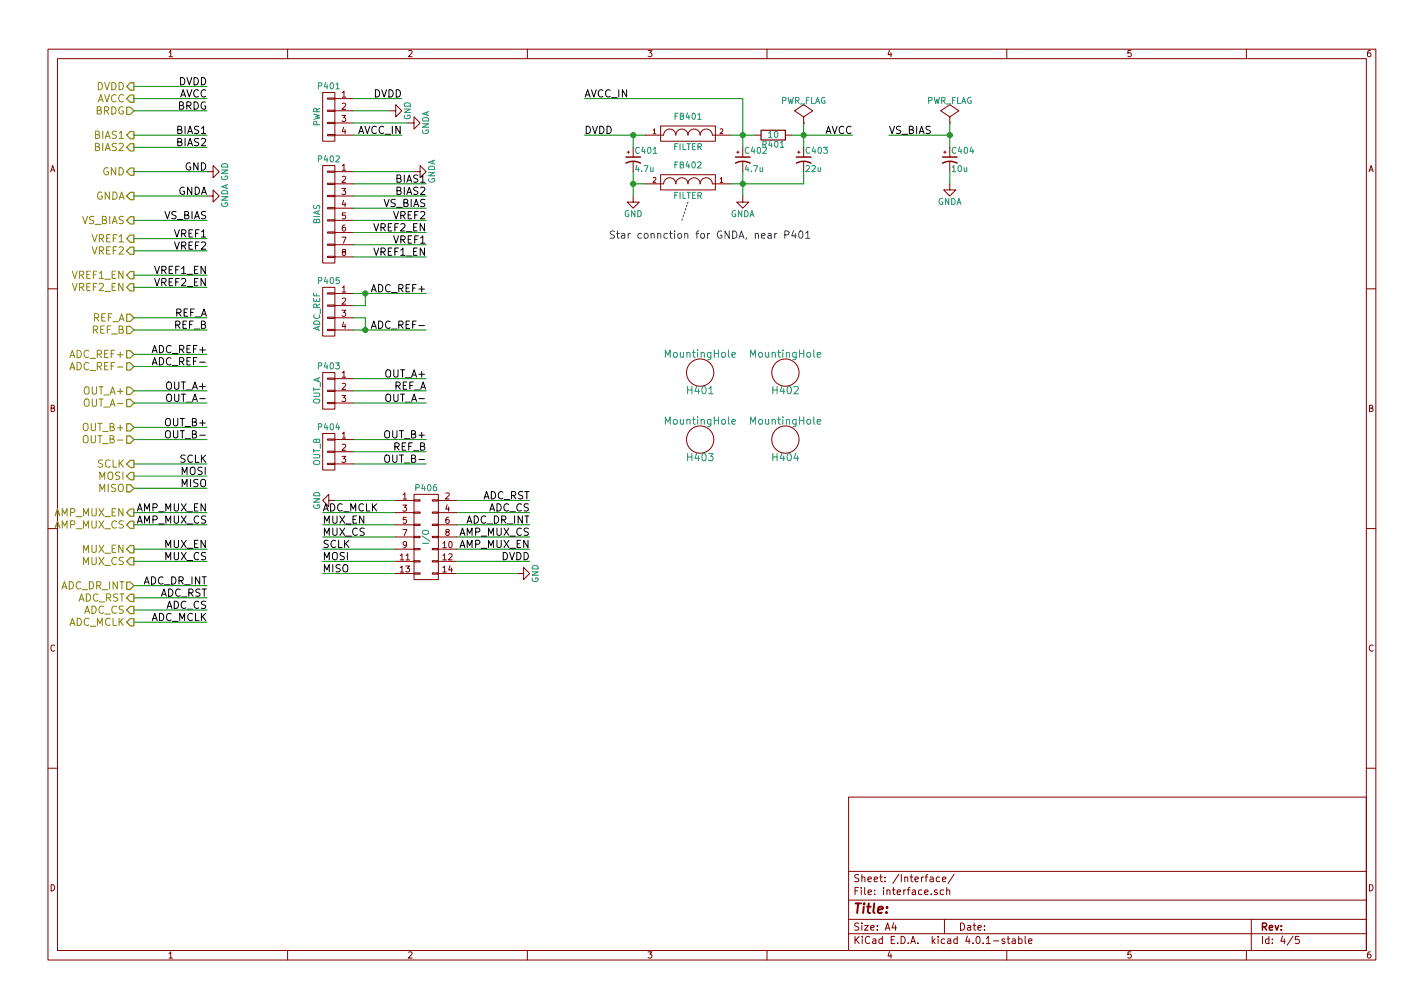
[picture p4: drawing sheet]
EESchema Schematic File Version 2
LIBS:power
LIBS:device
LIBS:transistors
LIBS:conn
LIBS:linear
LIBS:regul
LIBS:74xx
LIBS:cmos4000
LIBS:adc-dac
LIBS:memory
LIBS:xilinx
LIBS:microcontrollers
LIBS:dsp
LIBS:microchip
LIBS:analog_switches
LIBS:motorola
LIBS:texas
LIBS:intel
LIBS:audio
LIBS:interface
LIBS:digital-audio
LIBS:philips
LIBS:display
LIBS:cypress
LIBS:siliconi
LIBS:opto
LIBS:atmel
LIBS:contrib
LIBS:valves
LIBS:analog_devices
LIBS:stm32
LIBS:project
LIBS:maxim
LIBS:rfcom
LIBS:thermistor-measurement-board-cache
EELAYER 25 0
EELAYER END
$Descr A4 11693 8268
encoding utf-8
Sheet 4 5
Title ""
Date ""
Rev ""
Comp ""
Comment1 ""
Comment2 ""
Comment3 ""
Comment4 ""
$EndDescr
Text HLabel 1100 4600 0    60   Output ~ 0
MUX_CS
Text HLabel 1100 4500 0    60   Output ~ 0
MUX_EN
Text HLabel 1100 1100 0    60   Output ~ 0
BIAS1
Text HLabel 1100 1200 0    60   Output ~ 0
BIAS2
Wire Wire Line
	1700 4600 1100 4600
Wire Wire Line
	1700 4500 1100 4500
Wire Wire Line
	1700 1100 1100 1100
Wire Wire Line
	1700 1200 1100 1200
Text Label 1700 1100 2    60   ~ 0
BIAS1
Text Label 1700 1200 2    60   ~ 0
BIAS2
Text Label 1700 4500 2    60   ~ 0
MUX_EN
Text Label 1700 4600 2    60   ~ 0
MUX_CS
Text HLabel 1100 700  0    60   Output ~ 0
DVDD
Text HLabel 1100 800  0    60   Output ~ 0
AVCC
Text HLabel 1100 900  0    60   Input ~ 0
BRDG
Text HLabel 1100 3200 0    60   Input ~ 0
OUT_A+
Text HLabel 1100 3300 0    60   Input ~ 0
OUT_A-
Text HLabel 1100 1600 0    60   Output ~ 0
GNDA
Text HLabel 1100 1400 0    60   Output ~ 0
GND
Wire Wire Line
	1700 700  1100 700 
Text Label 1700 700  2    60   ~ 0
DVDD
Text Label 1700 800  2    60   ~ 0
AVCC
Text Label 1700 900  2    60   ~ 0
BRDG
Text Label 1700 1400 2    60   ~ 0
GND
Text Label 1700 1600 2    60   ~ 0
GNDA
Wire Wire Line
	1700 1600 1100 1600
Wire Wire Line
	1100 1400 1700 1400
Wire Wire Line
	1700 900  1100 900 
Wire Wire Line
	1100 800  1700 800 
$Comp
L GND #PWR035
U 1 1
P 1700 1400
F 0 "#PWR035" H 1700 1150 50  0001 C CNN
F 1 "GND" H 1700 1250 50  0000 C CNN
F 2 "" H 1700 1400 50  0000 C CNN
F 3 "" H 1700 1400 50  0000 C CNN
	1    1700 1400
	0    -1   -1   0   
$EndComp
$Comp
L GNDA #PWR036
U 1 1
P 1700 1600
F 0 "#PWR036" H 1700 1350 50  0001 C CNN
F 1 "GNDA" H 1700 1450 50  0000 C CNN
F 2 "" H 1700 1600 50  0000 C CNN
F 3 "" H 1700 1600 50  0000 C CNN
	1    1700 1600
	0    -1   -1   0   
$EndComp
Text Label 1700 3200 2    60   ~ 0
OUT_A+
Text Label 1700 3300 2    60   ~ 0
OUT_A-
Wire Wire Line
	1100 3300 1700 3300
Wire Wire Line
	1700 3200 1100 3200
Text Label 1700 5000 2    60   ~ 0
ADC_CS
Wire Wire Line
	1700 5000 1100 5000
Wire Wire Line
	1700 3800 1100 3800
Wire Wire Line
	1700 3900 1100 3900
Wire Wire Line
	1700 4000 1100 4000
Text Label 1700 3800 2    60   ~ 0
SCLK
Text Label 1700 4000 2    60   ~ 0
MISO
Text Label 1700 3900 2    60   ~ 0
MOSI
Text Label 1700 4800 2    60   ~ 0
ADC_DR_INT
Wire Wire Line
	1100 4800 1700 4800
Text Label 1700 4900 2    60   ~ 0
ADC_RST
Wire Wire Line
	1700 4900 1100 4900
Text HLabel 1100 5000 0    60   Output ~ 0
ADC_CS
Text HLabel 1100 3800 0    60   Output ~ 0
SCLK
Text HLabel 1100 3900 0    60   Output ~ 0
MOSI
Text HLabel 1100 4000 0    60   Input ~ 0
MISO
Text HLabel 1100 4800 0    60   Input ~ 0
ADC_DR_INT
Text HLabel 1100 4900 0    60   Output ~ 0
ADC_RST
$Comp
L PWR_CONN P401
U 1 1
P 2700 950
F 0 "P401" H 2700 1200 50  0000 C CNN
F 1 "PWR" V 2800 950 50  0000 C CNN
F 2 "Pin_Headers:Pin_Header_Straight_1x04" H 2700 950 50  0001 C CNN
F 3 "" H 2700 950 50  0000 C CNN
	1    2700 950 
	-1   0    0    -1  
$EndComp
$Comp
L GND #PWR037
U 1 1
P 5200 1600
F 0 "#PWR037" H 5200 1350 50  0001 C CNN
F 1 "GND" H 5200 1450 50  0000 C CNN
F 2 "" H 5200 1600 50  0000 C CNN
F 3 "" H 5200 1600 50  0000 C CNN
	1    5200 1600
	-1   0    0    -1  
$EndComp
$Comp
L GNDA #PWR038
U 1 1
P 6100 1600
F 0 "#PWR038" H 6100 1350 50  0001 C CNN
F 1 "GNDA" H 6100 1450 50  0000 C CNN
F 2 "" H 6100 1600 50  0000 C CNN
F 3 "" H 6100 1600 50  0000 C CNN
	1    6100 1600
	-1   0    0    -1  
$EndComp
$Comp
L FILTER FB402
U 1 1
P 5650 1500
F 0 "FB402" H 5650 1650 50  0000 C CNN
F 1 "FILTER" H 5650 1400 50  0000 C CNN
F 2 "Resistors_SMD:R_1210" H 5650 1500 50  0001 C CNN
F 3 "" H 5650 1500 50  0000 C CNN
F 4 "Taiyo Yuden" H 5650 1500 60  0001 C CNN "Manufacturer"
F 5 "FBMH3225HM202NT" H 5650 1500 60  0001 C CNN "MFG part number"
	1    5650 1500
	-1   0    0    -1  
$EndComp
Wire Wire Line
	5300 1500 5200 1500
Wire Wire Line
	6000 1500 6600 1500
Wire Wire Line
	3350 1000 2900 1000
Wire Wire Line
	2900 900  3200 900 
Text Label 3300 800  2    60   ~ 0
DVDD
Text Label 3300 1100 2    60   ~ 0
AVCC_IN
Wire Wire Line
	3300 1100 2900 1100
Wire Wire Line
	3300 800  2900 800 
$Comp
L GNDA #PWR039
U 1 1
P 3400 1400
F 0 "#PWR039" H 3400 1150 50  0001 C CNN
F 1 "GNDA" H 3400 1250 50  0000 C CNN
F 2 "" H 3400 1400 50  0000 C CNN
F 3 "" H 3400 1400 50  0000 C CNN
	1    3400 1400
	0    -1   -1   0   
$EndComp
Wire Wire Line
	3400 1400 2900 1400
Text Label 3500 1500 2    60   ~ 0
BIAS1
Text Label 3500 1600 2    60   ~ 0
BIAS2
Wire Wire Line
	3500 1600 2900 1600
Wire Wire Line
	3500 1500 2900 1500
Wire Wire Line
	2650 4500 3250 4500
Wire Wire Line
	2650 4600 3250 4600
Wire Wire Line
	2650 4700 3250 4700
Text Label 2650 4500 0    60   ~ 0
SCLK
Text Label 2650 4700 0    60   ~ 0
MISO
Text Label 2650 4600 0    60   ~ 0
MOSI
Text Label 3500 3100 2    60   ~ 0
OUT_A+
Text Label 3500 3300 2    60   ~ 0
OUT_A-
Wire Wire Line
	2900 3300 3500 3300
Wire Wire Line
	3500 3100 2900 3100
$Comp
L GND #PWR040
U 1 1
P 2750 4100
F 0 "#PWR040" H 2750 3850 50  0001 C CNN
F 1 "GND" H 2750 3950 50  0000 C CNN
F 2 "" H 2750 4100 50  0000 C CNN
F 3 "" H 2750 4100 50  0000 C CNN
	1    2750 4100
	0    1    -1   0   
$EndComp
Wire Wire Line
	3250 4100 2750 4100
Wire Wire Line
	2650 4400 3250 4400
Text Label 2650 4400 0    60   ~ 0
MUX_CS
Text Label 4350 4200 2    60   ~ 0
ADC_CS
Wire Wire Line
	4350 4200 3750 4200
Wire Wire Line
	2650 4300 3250 4300
Text Label 2650 4300 0    60   ~ 0
MUX_EN
Text Label 4350 4300 2    60   ~ 0
ADC_DR_INT
Wire Wire Line
	3750 4300 4350 4300
Text Label 4350 4100 2    60   ~ 0
ADC_RST
Wire Wire Line
	4350 4100 3750 4100
Text Label 7000 1100 2    60   ~ 0
AVCC
Text Label 4800 1100 0    60   ~ 0
DVDD
Wire Wire Line
	4800 1100 5300 1100
$Comp
L FILTER FB401
U 1 1
P 5650 1100
F 0 "FB401" H 5650 1250 50  0000 C CNN
F 1 "FILTER" H 5650 1000 50  0000 C CNN
F 2 "Resistors_SMD:R_1210" H 5650 1100 50  0001 C CNN
F 3 "" H 5650 1100 50  0000 C CNN
F 4 "Taiyo Yuden" H 5650 1100 60  0001 C CNN "Manufacturer"
F 5 "FBMH3225HM202NT" H 5650 1100 60  0001 C CNN "MFG part number"
	1    5650 1100
	1    0    0    -1  
$EndComp
Wire Wire Line
	5200 1400 5200 1600
Wire Wire Line
	6100 1400 6100 1600
$Comp
L GND #PWR041
U 1 1
P 3200 900
F 0 "#PWR041" H 3200 650 50  0001 C CNN
F 1 "GND" H 3200 750 50  0000 C CNN
F 2 "" H 3200 900 50  0000 C CNN
F 3 "" H 3200 900 50  0000 C CNN
	1    3200 900 
	0    -1   1    0   
$EndComp
$Comp
L GNDA #PWR042
U 1 1
P 3350 1000
F 0 "#PWR042" H 3350 750 50  0001 C CNN
F 1 "GNDA" H 3350 850 50  0000 C CNN
F 2 "" H 3350 1000 50  0000 C CNN
F 3 "" H 3350 1000 50  0000 C CNN
	1    3350 1000
	0    -1   1    0   
$EndComp
$Comp
L CONN_01X08 P402
U 1 1
P 2700 1750
F 0 "P402" H 2700 2200 50  0000 C CNN
F 1 "BIAS" V 2800 1750 50  0000 C CNN
F 2 "Pin_Headers:Pin_Header_Straight_1x08" H 2700 1750 50  0001 C CNN
F 3 "" H 2700 1750 50  0000 C CNN
	1    2700 1750
	-1   0    0    -1  
$EndComp
$Comp
L CP1_Small C402
U 1 1
P 6100 1300
F 0 "C402" H 6110 1370 50  0000 L CNN
F 1 "4.7u" H 6110 1220 50  0000 L CNN
F 2 "Capacitors_SMD:C_1210" H 6100 1300 50  0001 C CNN
F 3 "" H 6100 1300 50  0000 C CNN
	1    6100 1300
	1    0    0    -1  
$EndComp
$Comp
L R R401
U 1 1
P 6350 1100
F 0 "R401" V 6430 1100 50  0000 C CNN
F 1 "10" V 6350 1100 50  0000 C CNN
F 2 "Resistors_SMD:R_1210" V 6280 1100 50  0001 C CNN
F 3 "" H 6350 1100 50  0000 C CNN
	1    6350 1100
	0    1    1    0   
$EndComp
Wire Wire Line
	6500 1100 7000 1100
Wire Wire Line
	6000 1100 6200 1100
Wire Wire Line
	6100 800  6100 1200
Connection ~ 6100 1100
Wire Wire Line
	4800 800  6100 800 
Connection ~ 6100 1500
$Comp
L CP1_Small C403
U 1 1
P 6600 1300
F 0 "C403" H 6610 1370 50  0000 L CNN
F 1 "22u" H 6610 1220 50  0000 L CNN
F 2 "Capacitors_SMD:C_1210" H 6600 1300 50  0001 C CNN
F 3 "" H 6600 1300 50  0000 C CNN
	1    6600 1300
	1    0    0    -1  
$EndComp
Wire Wire Line
	6600 1000 6600 1200
Connection ~ 6600 1100
Wire Wire Line
	6600 1500 6600 1400
Text Label 4800 800  0    60   ~ 0
AVCC_IN
$Comp
L CP1_Small C401
U 1 1
P 5200 1300
F 0 "C401" H 5210 1370 50  0000 L CNN
F 1 "4.7u" H 5210 1220 50  0000 L CNN
F 2 "Capacitors_SMD:C_1210" H 5200 1300 50  0001 C CNN
F 3 "" H 5200 1300 50  0000 C CNN
	1    5200 1300
	1    0    0    -1  
$EndComp
Wire Wire Line
	5200 1100 5200 1200
Connection ~ 5200 1100
Connection ~ 5200 1500
Text Notes 5000 1950 0    60   ~ 0
Star connction for GNDA, near P401
Text HLabel 1100 3500 0    60   Input ~ 0
OUT_B+
Text HLabel 1100 3600 0    60   Input ~ 0
OUT_B-
Text Label 1700 3500 2    60   ~ 0
OUT_B+
Text Label 1700 3600 2    60   ~ 0
OUT_B-
Wire Wire Line
	1100 3600 1700 3600
Wire Wire Line
	1700 3500 1100 3500
Text Label 3500 3600 2    60   ~ 0
OUT_B+
Text Label 3500 3800 2    60   ~ 0
OUT_B-
Wire Wire Line
	2900 3800 3500 3800
Wire Wire Line
	3500 3600 2900 3600
$Comp
L CONN_01X03 P403
U 1 1
P 2700 3200
F 0 "P403" H 2700 3400 50  0000 C CNN
F 1 "OUT_A" V 2800 3200 50  0000 C CNN
F 2 "Pin_Headers:Pin_Header_Straight_1x03" H 2700 3200 50  0001 C CNN
F 3 "" H 2700 3200 50  0000 C CNN
	1    2700 3200
	-1   0    0    -1  
$EndComp
$Comp
L CONN_01X03 P404
U 1 1
P 2700 3700
F 0 "P404" H 2700 3900 50  0000 C CNN
F 1 "OUT_B" V 2800 3700 50  0000 C CNN
F 2 "Pin_Headers:Pin_Header_Straight_1x03" H 2700 3700 50  0001 C CNN
F 3 "" H 2700 3700 50  0000 C CNN
	1    2700 3700
	-1   0    0    -1  
$EndComp
Wire Wire Line
	4350 4400 3750 4400
Text Label 4350 4400 2    60   ~ 0
AMP_MUX_CS
Wire Wire Line
	4350 4500 3750 4500
Text Label 4350 4500 2    60   ~ 0
AMP_MUX_EN
Wire Wire Line
	2650 4200 3250 4200
Text HLabel 1100 4300 0    60   Output ~ 0
AMP_MUX_CS
Text HLabel 1100 4200 0    60   Output ~ 0
AMP_MUX_EN
Wire Wire Line
	1700 4300 1100 4300
Wire Wire Line
	1700 4200 1100 4200
Text Label 1700 4200 2    60   ~ 0
AMP_MUX_EN
Text Label 1700 4300 2    60   ~ 0
AMP_MUX_CS
Wire Notes Line
	5600 1800 5650 1650
Text Label 1700 5100 2    60   ~ 0
ADC_MCLK
Wire Wire Line
	1700 5100 1100 5100
Text HLabel 1100 5100 0    60   Output ~ 0
ADC_MCLK
$Comp
L CONN_02X07 P406
U 1 1
P 3500 4400
F 0 "P406" H 3500 4800 50  0000 C CNN
F 1 "I/O" V 3500 4400 50  0000 C CNN
F 2 "Pin_Headers:Pin_Header_Straight_2x07" H 3500 3200 50  0001 C CNN
F 3 "" H 3500 3200 50  0000 C CNN
	1    3500 4400
	1    0    0    -1  
$EndComp
Text Label 2650 4200 0    60   ~ 0
ADC_MCLK
$Comp
L GND #PWR043
U 1 1
P 4250 4700
F 0 "#PWR043" H 4250 4450 50  0001 C CNN
F 1 "GND" H 4250 4550 50  0000 C CNN
F 2 "" H 4250 4700 50  0000 C CNN
F 3 "" H 4250 4700 50  0000 C CNN
	1    4250 4700
	0    -1   1    0   
$EndComp
Wire Wire Line
	3750 4700 4250 4700
Text Label 4350 4600 2    60   ~ 0
DVDD
Wire Wire Line
	4350 4600 3750 4600
$Comp
L PWR_FLAG #FLG044
U 1 1
P 6600 1000
F 0 "#FLG044" H 6600 1095 50  0001 C CNN
F 1 "PWR_FLAG" H 6600 1180 50  0000 C CNN
F 2 "" H 6600 1000 50  0000 C CNN
F 3 "" H 6600 1000 50  0000 C CNN
	1    6600 1000
	1    0    0    -1  
$EndComp
Text HLabel 1100 2600 0    60   Input ~ 0
REF_A
Text HLabel 1100 2700 0    60   Input ~ 0
REF_B
Text Label 1700 2600 2    60   ~ 0
REF_A
Text Label 1700 2700 2    60   ~ 0
REF_B
Wire Wire Line
	1100 2700 1700 2700
Wire Wire Line
	1700 2600 1100 2600
Text Label 3500 3700 2    60   ~ 0
REF_B
Text Label 3500 3200 2    60   ~ 0
REF_A
Wire Wire Line
	3500 3700 2900 3700
Wire Wire Line
	3500 3200 2900 3200
Text Label 1700 1800 2    60   ~ 0
VS_BIAS
Text Label 1700 1950 2    60   ~ 0
VREF1
Text Label 1700 2050 2    60   ~ 0
VREF2
Text Label 1700 2250 2    60   ~ 0
VREF1_EN
Text Label 1700 2350 2    60   ~ 0
VREF2_EN
Text HLabel 1100 1800 0    60   Output ~ 0
VS_BIAS
Text HLabel 1100 1950 0    60   Output ~ 0
VREF1
Text HLabel 1100 2050 0    60   Output ~ 0
VREF2
Text HLabel 1100 2350 0    60   Output ~ 0
VREF2_EN
Text HLabel 1100 2250 0    60   Output ~ 0
VREF1_EN
Wire Wire Line
	1100 1800 1700 1800
Wire Wire Line
	1700 1950 1100 1950
Wire Wire Line
	1100 2050 1700 2050
Wire Wire Line
	1700 2250 1100 2250
Wire Wire Line
	1100 2350 1700 2350
Text Label 3500 1700 2    60   ~ 0
VS_BIAS
Text Label 3500 2000 2    60   ~ 0
VREF1
Text Label 3500 1800 2    60   ~ 0
VREF2
Text Label 3500 2100 2    60   ~ 0
VREF1_EN
Text Label 3500 1900 2    60   ~ 0
VREF2_EN
Wire Wire Line
	2900 1700 3500 1700
Wire Wire Line
	3500 2000 2900 2000
Wire Wire Line
	2900 1800 3500 1800
Wire Wire Line
	3500 2100 2900 2100
Wire Wire Line
	2900 1900 3500 1900
$Comp
L PWR_FLAG #FLG045
U 1 1
P 7800 1000
F 0 "#FLG045" H 7800 1095 50  0001 C CNN
F 1 "PWR_FLAG" H 7800 1180 50  0000 C CNN
F 2 "" H 7800 1000 50  0000 C CNN
F 3 "" H 7800 1000 50  0000 C CNN
	1    7800 1000
	1    0    0    -1  
$EndComp
Wire Wire Line
	7800 1000 7800 1200
Wire Wire Line
	7800 1100 7300 1100
Text Label 7300 1100 0    60   ~ 0
VS_BIAS
$Comp
L GNDA #PWR046
U 1 1
P 7800 1500
F 0 "#PWR046" H 7800 1250 50  0001 C CNN
F 1 "GNDA" H 7800 1350 50  0000 C CNN
F 2 "" H 7800 1500 50  0000 C CNN
F 3 "" H 7800 1500 50  0000 C CNN
	1    7800 1500
	-1   0    0    -1  
$EndComp
$Comp
L CP1_Small C404
U 1 1
P 7800 1300
F 0 "C404" H 7810 1370 50  0000 L CNN
F 1 "10u" H 7810 1220 50  0000 L CNN
F 2 "Capacitors_SMD:C_1210" H 7800 1300 50  0001 C CNN
F 3 "" H 7800 1300 50  0000 C CNN
	1    7800 1300
	1    0    0    -1  
$EndComp
Connection ~ 7800 1100
Wire Wire Line
	7800 1400 7800 1500
Text HLabel 1100 2900 0    60   Input ~ 0
ADC_REF+
Text HLabel 1100 3000 0    60   Input ~ 0
ADC_REF-
Text Label 1700 2900 2    60   ~ 0
ADC_REF+
Text Label 1700 3000 2    60   ~ 0
ADC_REF-
Wire Wire Line
	1100 3000 1700 3000
Wire Wire Line
	1700 2900 1100 2900
$Comp
L CONN_01X04 P405
U 1 1
P 2700 2550
F 0 "P405" H 2700 2800 50  0000 C CNN
F 1 "ADC_REF" V 2800 2550 50  0000 C CNN
F 2 "Pin_Headers:Pin_Header_Straight_1x04" H 2700 2550 50  0001 C CNN
F 3 "" H 2700 2550 50  0000 C CNN
	1    2700 2550
	-1   0    0    -1  
$EndComp
Text Label 3500 2400 2    60   ~ 0
ADC_REF+
Text Label 3500 2700 2    60   ~ 0
ADC_REF-
Wire Wire Line
	2900 2500 3000 2500
Wire Wire Line
	3000 2500 3000 2400
Connection ~ 3000 2400
Wire Wire Line
	2900 2600 3000 2600
Wire Wire Line
	3000 2600 3000 2700
Connection ~ 3000 2700
Wire Wire Line
	2900 2400 3500 2400
Wire Wire Line
	2900 2700 3500 2700
$Comp
L MountingHole H401
U 1 1
P 5750 3050
F 0 "H401" H 5750 2900 60  0000 C CNN
F 1 "MountingHole" H 5750 3200 60  0000 C CNN
F 2 "MountingHole_2-5mm" H 5750 3050 60  0001 C CNN
F 3 "" H 5750 3050 60  0000 C CNN
	1    5750 3050
	1    0    0    -1  
$EndComp
$Comp
L MountingHole H402
U 1 1
P 6450 3050
F 0 "H402" H 6450 2900 60  0000 C CNN
F 1 "MountingHole" H 6450 3200 60  0000 C CNN
F 2 "MountingHole_2-5mm" H 6450 3050 60  0001 C CNN
F 3 "" H 6450 3050 60  0000 C CNN
	1    6450 3050
	1    0    0    -1  
$EndComp
$Comp
L MountingHole H403
U 1 1
P 5750 3600
F 0 "H403" H 5750 3450 60  0000 C CNN
F 1 "MountingHole" H 5750 3750 60  0000 C CNN
F 2 "MountingHole_2-5mm" H 5750 3600 60  0001 C CNN
F 3 "" H 5750 3600 60  0000 C CNN
	1    5750 3600
	1    0    0    -1  
$EndComp
$Comp
L MountingHole H404
U 1 1
P 6450 3600
F 0 "H404" H 6450 3450 60  0000 C CNN
F 1 "MountingHole" H 6450 3750 60  0000 C CNN
F 2 "MountingHole_2-5mm" H 6450 3600 60  0001 C CNN
F 3 "" H 6450 3600 60  0000 C CNN
	1    6450 3600
	1    0    0    -1  
$EndComp
$EndSCHEMATC
